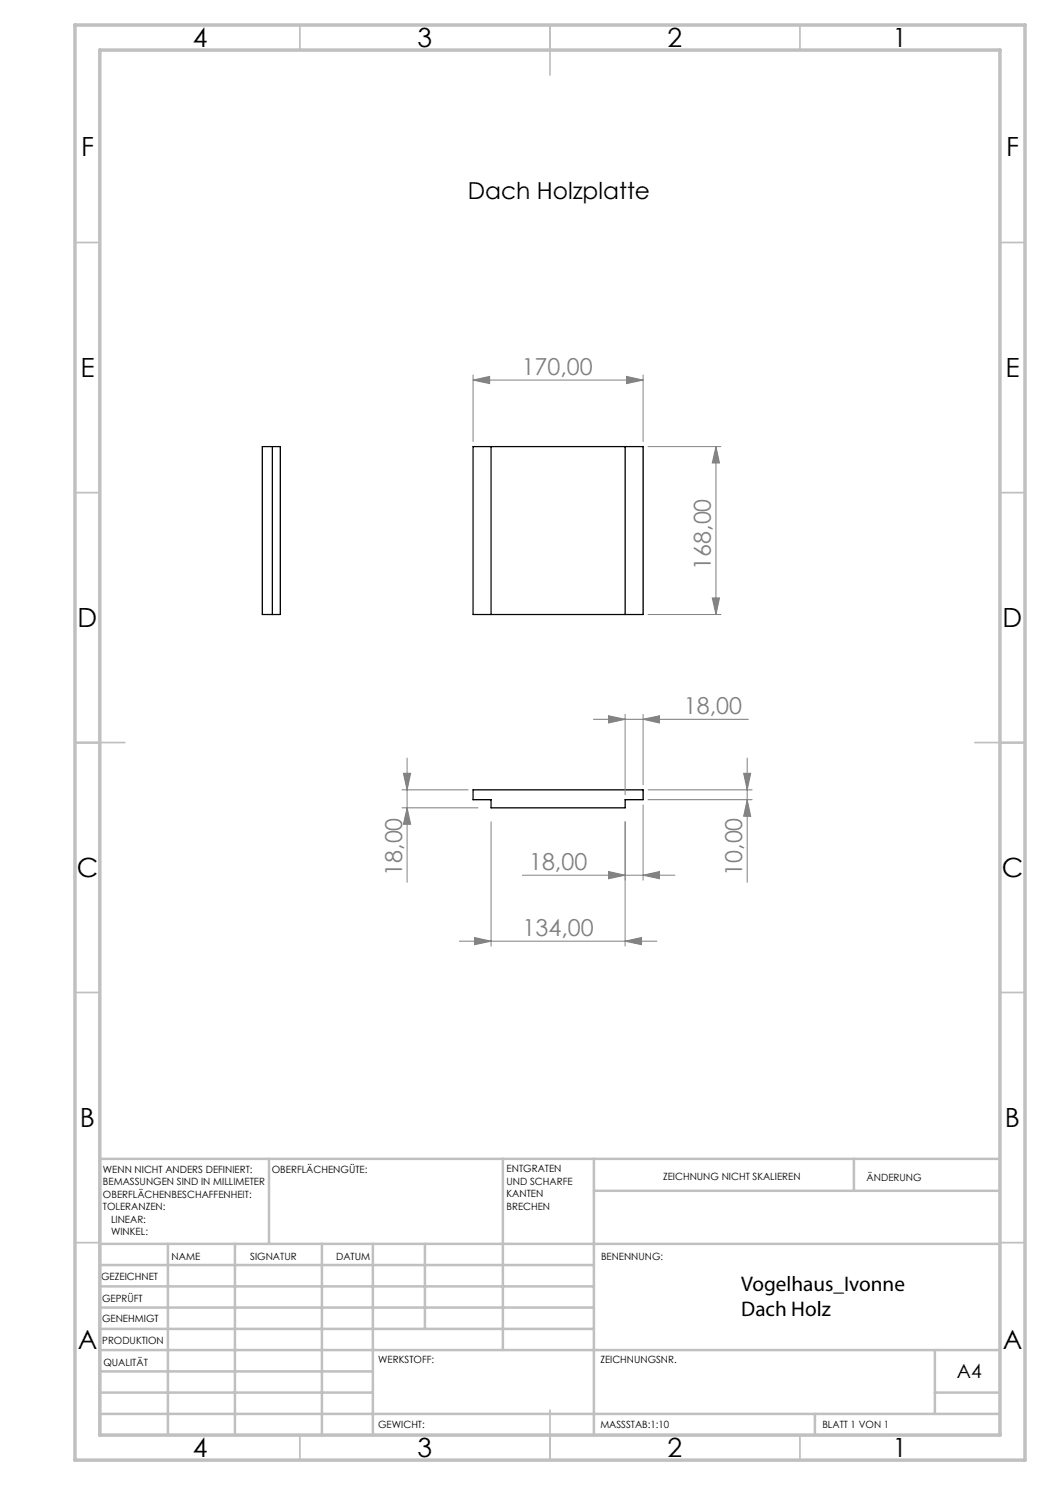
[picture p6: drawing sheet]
<svg xmlns="http://www.w3.org/2000/svg" width="210mm" height="297mm" viewBox="0 0 210 297" stroke-linecap="round" stroke-linejoin="round" font-family="sans-serif">
<path d="M52.5 89.3h3.6v33.6h-3.6zM54.5 89.3v33.6M94.6 89.3h34v33.6h-34zM98.2 89.3v33.6M125 89.3v33.6M94.6 158h34v1.9h-3.6v1.7h-26.8v-1.7h-3.6z" fill="none" stroke="#000" stroke-width=".25"/>
<g fill="none" stroke="#808080" stroke-width=".2">
<path d="M94.6 76l3.3-.7v1.4zM94.6 75v13.3M94.6 76h34M125.3 75.3l3.3 .7-3.3 .7zM128.6 75v13.3M129.6 89.3h14.6M143.2 89.3l.7 3.3h-1.4zM143.2 89.3v33.6M142.5 119.6h1.4l-.7 3.3zM129.6 122.9h14.6M80.4 158h13.2M80.7 154.7h1.4l-.7 3.3z"/>
<path d="M81.4 151.6v24.9M118.7 143.9h31M121.7 143.2l3.3 .7-3.3 .7zM125 142.9v16.1M128.6 143.9l3.3-.7v1.4zM128.6 142.9v14M129.6 159.9h20.8M129.6 158h20.8M148.7 154.7h1.4l-.7 3.3zM149.4 151.6v24.9M149.4 159.9l.7 3.4h-1.4zM80.4 161.6h15.2"/>
<path d="M81.4 161.6l.7 3.2h-1.4zM98.2 164.4v24.8M104.5 175h30.5M121.7 174.3l3.3 .7-3.3 .8zM125 164.4v24.8M128.6 175l3.3-.7v1.5zM128.6 161v15M91.9 188.2h39.5M94.9 187.5l3.3 .7-3.3 .7zM125 188.2l3.3-.7v1.4z"/>
</g>
<g fill="none" stroke="#c0c0c0" stroke-width=".35">
<path d="M60 5v5M110 5v10M160 5v5M15 48.5h5M200 48.5h5M15 98.5h5M200 98.5h5M15 148.5h10M195 148.5h10M15 198.5h5M200 198.5h5M15 248.5h5"/>
<path d="M200 248.5h5M60 287v5M110 282v10M160 287v5"/>
</g>
<g fill="none" stroke="#c0c0c0" stroke-width=".5">
<path d="M53.8 231.8v17M100.6 231.8v38.2M118.8 231.8v55.2M118.8 238.2h81.2M170.8 231.8v6.4M200 231.8h-180v55.2M20 248.8h180M20 257.3h98.8M20 253h98.8M33.6 248.8v38.2M47 248.8v38.2M64.4 248.8v38.2"/>
<path d="M74.6 248.8v38.2M85 248.8v17M20 265.8h98.8M20 261.5h98.8M20 278.5h54.6M20 274.3h54.6M20 270h180M187 278.5h13M187 270v12.8M20 282.8h180M163 282.8v4.2"/>
</g>
<path d="M15 5h190v287h-190zM20 10h180v277h-180z" fill="none" stroke="#c0c0c0" stroke-width=".7"/>
<g fill="#808080">
<path d="M128.6 175l3.3-.7v1.5zM121.7 174.3l3.3 .7-3.3 .8z"/>
<path d="M125.3 75.3l3.3 .7-3.3 .7zM94.6 76l3.3-.7v1.4z"/>
<path d="M121.7 143.2l3.3 .7-3.3 .7zM128.6 143.9l3.3-.7v1.4z"/>
<path d="M125 188.2l3.3-.7v1.4zM94.9 187.5l3.3 .7-3.3 .7z"/>
<path d="M149.4 159.9l.7 3.4h-1.4zM148.7 154.7h1.4l-.7 3.3zM81.4 161.6l.7 3.2h-1.4zM80.7 154.7h1.4l-.7 3.3z"/>
<path d="M143.2 89.3l.7 3.3h-1.4zM142.5 119.6h1.4l-.7 3.3z"/>
</g>
<g font-size="5.3">
<text x="38.5" y="9.5">4</text>
<text x="83.5" y="9.5">3</text>
<text x="133.5" y="9.5">2</text>
<text x="178.5" y="9.5">1</text>
<text x="16.2" y="31.2">F</text>
<text x="201.2" y="31.2">F</text>
<text x="16.1" y="75.5">E</text>
<text x="201.1" y="75.5">E</text>
<text x="15.5" y="125.5">D</text>
<text x="200.5" y="125.5">D</text>
<text x="15.4" y="175.5">C</text>
<text x="200.3" y="175.5">C</text>
<text x="16" y="225.5">B</text>
<text x="201" y="225.5">B</text>
<text x="15.5" y="269.7">A</text>
<text x="200.5" y="269.7">A</text>
<text x="38.5" y="291.5">4</text>
<text x="83.5" y="291.5">3</text>
<text x="133.5" y="291.5">2</text>
<text x="178.5" y="291.5">1</text>
</g>
<text font-size="4.7" x="93.6" y="39.8">Dach Holzplatte</text>
<g font-size="4.7" fill="#808080">
<text x="104.3" y="75">170,00</text>
<text x="142.2" y="113.9" transform="rotate(-90 142.2 113.9)">168,00</text>
<text x="136.8" y="142.8">18,00</text>
<text x="80.4" y="175.2" transform="rotate(-90 80.4 175.2)">18,00</text>
<text x="105.8" y="174">18,00</text>
<text x="148.4" y="175.2" transform="rotate(-90 148.4 175.2)">10,00</text>
<text x="104.5" y="187.2">134,00</text>
</g>
<g font-size="4.2">
<text x="148.3" y="258.2">Vogelhaus_Ivonne</text>
<text x="148.3" y="263.3">Dach Holz</text>
</g>
<text font-size="3.9" x="191.4" y="275.6">A4</text>
<g font-size="2">
<text x="20.6" y="234.6">WENN NICHT ANDERS DEFINIERT:</text>
<text x="20.6" y="237.1">BEMASSUNGEN SIND IN MILLIMETER</text>
<text x="20.6" y="239.6">OBERFLÄCHENBESCHAFFENHEIT:</text>
<text x="54.4" y="234.6">OBERFLÄCHENGÜTE:</text>
<text x="101.3" y="234.5">ENTGRATEN</text>
<text x="101.3" y="237">UND SCHARFE</text>
<text x="101.3" y="239.5">KANTEN</text>
<text x="132.6" y="236">ZEICHNUNG NICHT SKALIEREN</text>
<text x="173.3" y="236.2">ÄNDERUNG</text>
<text x="20.6" y="242.1">TOLERANZEN:</text>
<text x="22.2" y="244.6">LINEAR:</text>
<text x="101.3" y="242">BRECHEN</text>
<text x="22.2" y="247.1">WINKEL:</text>
<text x="34.3" y="252">NAME</text>
<text x="50" y="251.9">SIGNATUR</text>
<text x="67.2" y="251.9">DATUM</text>
<text x="120.2" y="251.9">BENENNUNG:</text>
<text x="20.2" y="256.1">GEZEICHNET</text>
<text x="20.4" y="260.3">GEPRÜFT</text>
<text x="20.4" y="264.4">GENEHMIGT</text>
<text x="20.5" y="268.8">PRODUKTION</text>
<text x="20.7" y="273.1">QUALITÄT</text>
<text x="75.6" y="272.5">WERKSTOFF:</text>
<text x="120.1" y="272.5">ZEICHNUNGSNR.</text>
<text x="75.6" y="285.5">GEWICHT:</text>
<text x="120.1" y="285.6">MASSSTAB:1:10</text>
<text x="164.5" y="285.6">BLATT 1 VON 1</text>
</g>
</svg>
